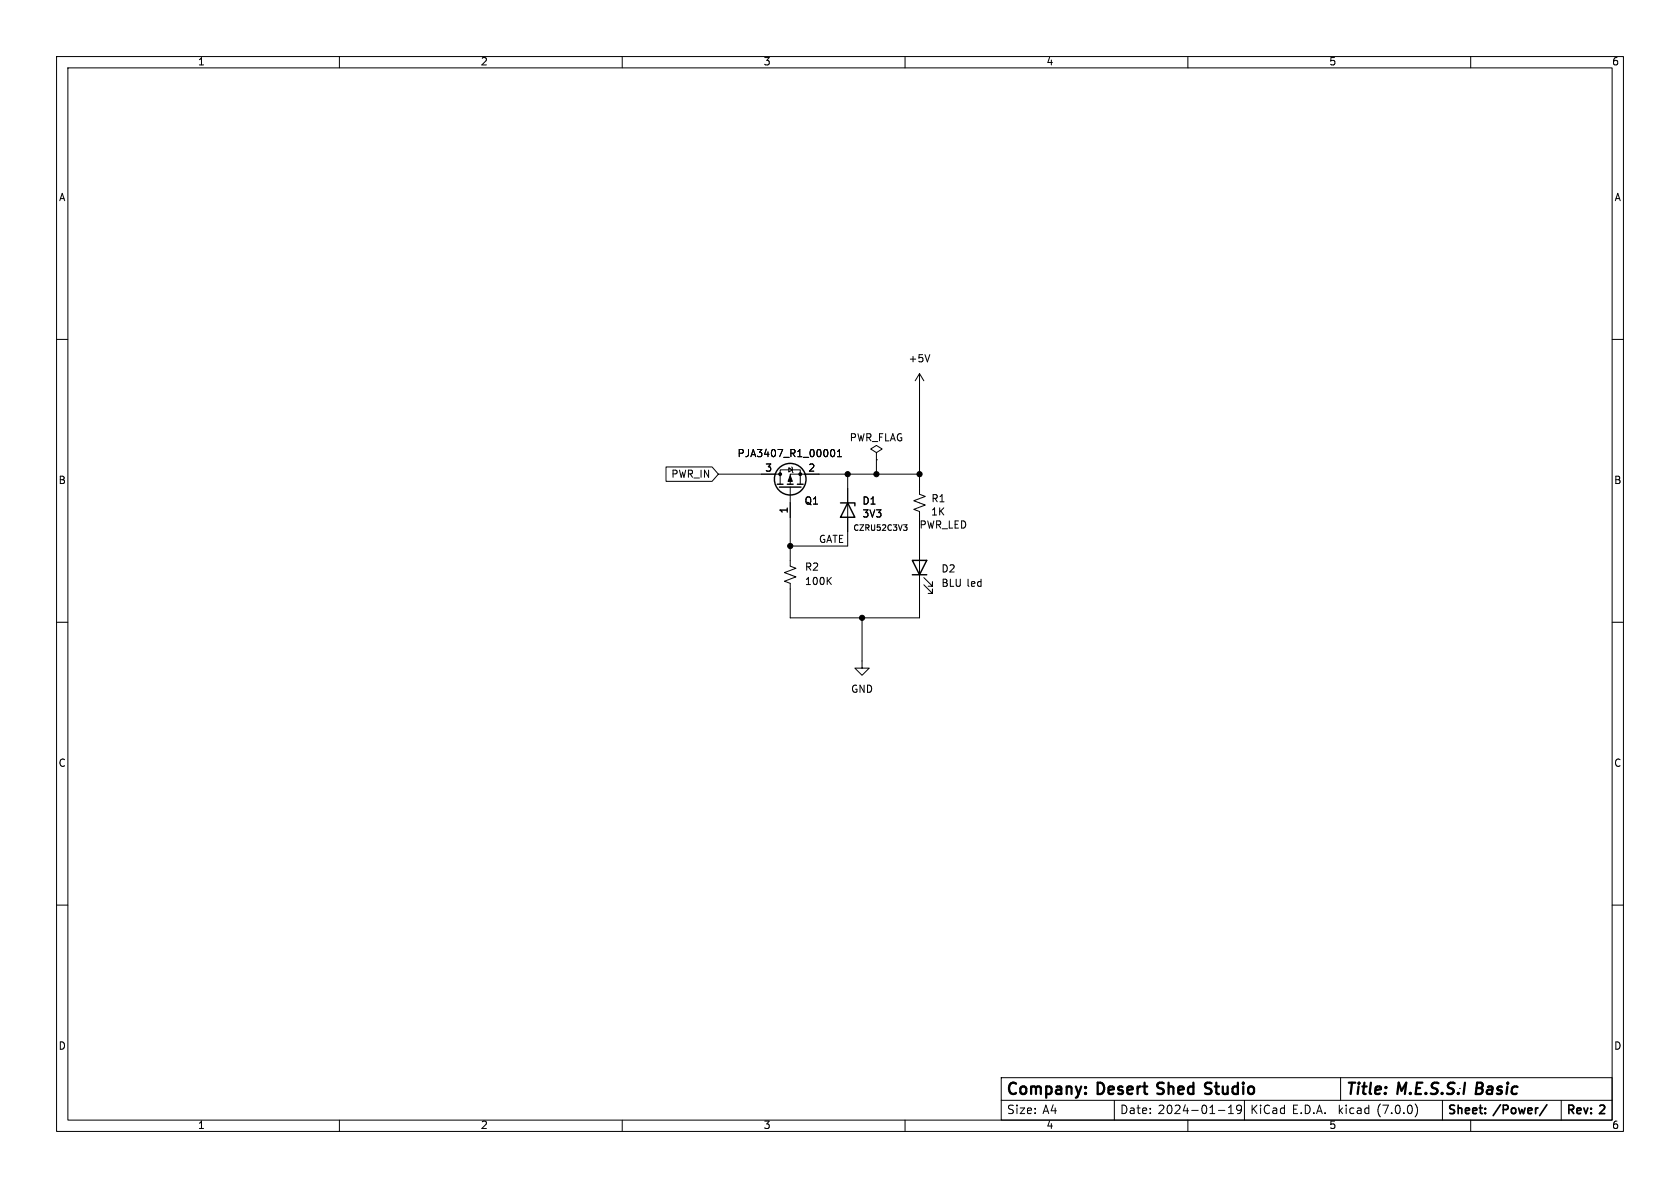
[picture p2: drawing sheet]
<svg xmlns="http://www.w3.org/2000/svg" width="297mm" height="210mm" viewBox="0 0 297 210" stroke-linecap="round" stroke-linejoin="round" font-family="sans-serif">
<g fill="none" stroke="#000" stroke-width=".18">
<path d="M10 10h277v190h-277zM12 12h273v186h-273zM60 10v2M110 10v2M160 10v2M210 10v2M260 10v2M10 60h2M285 60h2M146.9 79.7l.2-.2a.68 .68 0 0 1 .5 .6 .68 .68 0 0 1-.5 .6l-.2-.2M148 79.8l.4-.3v1.2M162.6 66v21.4l1 .4-2.1 .7 2.1 .8-2.1 .7 1.1 .4v18.8h-22.9v-6.1l-1-.4 2-.7-2-.8 2-.7-1-.4v-14"/>
<path d="M162.6 66l-.8 1.3M162.6 66l.7 1.3M164.4 62.7l-.4 1.3M117.7 82.5h8.2l1.1 1.3-1.1 1.3h-8.2zM127 83.8h10.9M137.9 85.6v-2.5h3.6v2.5M139.4 82.7l.7 .4-.7 .3zM140 82.6l.1 .1v.7l.1 .2M148 80.7h.8M149.9 83.8v12.7h-10.2M154.9 80l1.1-.6-1.1-.7-1 .7 1 .6v1.3M154.9 81.3h.1"/>
<path d="M154.9 81.3v2.5M159.7 92.8h.7l-.4 .3M160.2 93.1l.2 .2v.3l-.2 .2M162.6 83.8h-22.9v1.8M10 110h2M152.4 109.2v8.9h1.3l-1.3 1.3-1.3-1.3h1.3M163.3 103.4l1.5 1.5v-.8v.8h-.7M163.3 102.1l1.5 1.5v-.7v.7h-.7M285 110h2M10 160h2M285 160h2M60 198v2"/>
<path d="M110 198v2M160 198v2M177 190.5h108v7.5h-108zM177 194.5h108M197 194.5v3.5M210 198v2M215.4 196.3h1.1M217.2 196.9h.8M217.2 195.8l.4-.4v1.5M219.5 196l-.3 .3-.4-.1-.2-.2 .2-.6h.4l.2 .1a.99 .99 0 0 1-.4 1.4h-.2M220 194.5v3.5M237 190.5v4"/>
<path d="M250.2 195.1a1.72 1.72 0 0 1 0 2.3M255 194.5v3.5M260 198v2M276 194.5v3.5"/>
</g>
<path d="M273.5 195.3l-1.3 1.9" fill="none" stroke="#000" stroke-width=".3"/>
<path d="M213 193.3l.8 .1M213.9 191.4h-.5a.49 .49 0 0 0-.4 .5 .49 .49 0 0 0 .4 .4l.4 .1" fill="none" stroke="#000" stroke-width=".4"/>
<g fill="none" stroke="#000" stroke-width=".25">
<path d="M137.4 85.6h1M137.8 86.1h3.8M139.2 85.6h1M141 85.6h1M148.6 88.9h2.5v.5M149.9 88.9l1.2 2.5h-2.5zM161.3 99.1h2.5l-1.2 2.5zM161.3 101.6h2.5"/>
<circle cx="139.7" cy="84.7" r="2.79"/>
</g>
<g fill="#000" stroke="#000" stroke-width=".18">
<path d="M139.7 84.1l.4 1h-.8z"/>
<circle cx="137.9" cy="83.8" r=".25"/>
<circle cx="139.7" cy="96.5" r=".46"/>
<circle cx="141.5" cy="83.8" r=".25"/>
<circle cx="149.9" cy="83.8" r=".46"/>
<circle cx="154.9" cy="83.8" r=".46"/>
<circle cx="162.6" cy="83.8" r=".46"/>
<circle cx="152.4" cy="109.2" r=".46"/>
</g>
<g font-size="2.8">
<text x="178" y="194.2">Company:</text>
<text x="194.2" y="194.2">Desert</text>
<text x="205.4" y="194.2">Shed</text>
<text x="214.4" y="194.2">Studio</text>
<text x="238" y="194.2">Title:</text>
<text x="247.1" y="194.2">M.E.S.S.I</text>
<text x="261.6" y="194.2">Basic</text>
</g>
<g font-size="2.1">
<text x="178" y="197.2">Size:</text>
<text x="184.3" y="197.2">A4</text>
<text x="198" y="197.2">Date:</text>
<text x="204.7" y="197.2">2024-01-19</text>
<text x="221" y="197.2">KiCad</text>
<text x="228.4" y="197.2">E.D.A.</text>
<text x="236.7" y="197.2">kicad</text>
<text x="243.6" y="197.2">(7.0.0)</text>
<text x="256" y="197.4">Sheet:</text>
<text x="264.3" y="197.4">/Power/</text>
<text x="277" y="197.4">Rev:</text>
<text x="283" y="197.4">2</text>
</g>
<g font-size="1.8">
<text x="35" y="11.8">1</text>
<text x="85" y="11.8">2</text>
<text x="135" y="11.8">3</text>
<text x="185" y="11.8">4</text>
<text x="235" y="11.8">5</text>
<text x="285" y="11.8">6</text>
<text x="10.4" y="35.8">A</text>
<text x="285.4" y="35.8">A</text>
<text x="160.6" y="64.3">+5V</text>
<text x="130.3" y="81.1">PJA3407_R1_00001</text>
<text x="135.2" y="83.6">3</text>
<text x="142.8" y="83.6">2</text>
<text x="150.2" y="78.3">PWR_FLAG</text>
<text x="10.3" y="85.8">B</text>
<text x="118.5" y="84.7">PWR_IN</text>
<text x="142.2" y="89.5">Q1</text>
<text x="152.4" y="89.5">D1</text>
<text x="164.6" y="89.1">R1</text>
<text x="285.3" y="85.8">B</text>
<text x="139.4" y="90.8" transform="rotate(-90 139.4 90.8)">1</text>
<text x="152.4" y="91.8">3V3</text>
<text x="162.6" y="93.6">PWR_LED</text>
<text x="164.5" y="91.4">1K</text>
<text x="142.2" y="101.2">R2</text>
<text x="144.8" y="96.2">GATE</text>
<text x="166.4" y="101.5">D2</text>
<text x="142.2" y="103.7">100K</text>
<text x="166.4" y="104">BLU led</text>
<text x="150.4" y="122.7">GND</text>
<text x="10.3" y="135.8">C</text>
<text x="285.3" y="135.8">C</text>
<text x="10.3" y="185.8">D</text>
<text x="285.3" y="185.8">D</text>
<text x="35" y="199.8">1</text>
<text x="85" y="199.8">2</text>
<text x="135" y="199.8">3</text>
<text x="185" y="199.8">4</text>
<text x="235" y="199.8">5</text>
<text x="285" y="199.8">6</text>
</g>
<text font-size="1.4" x="150.9" y="94">CZRU52C3V3</text>
</svg>
